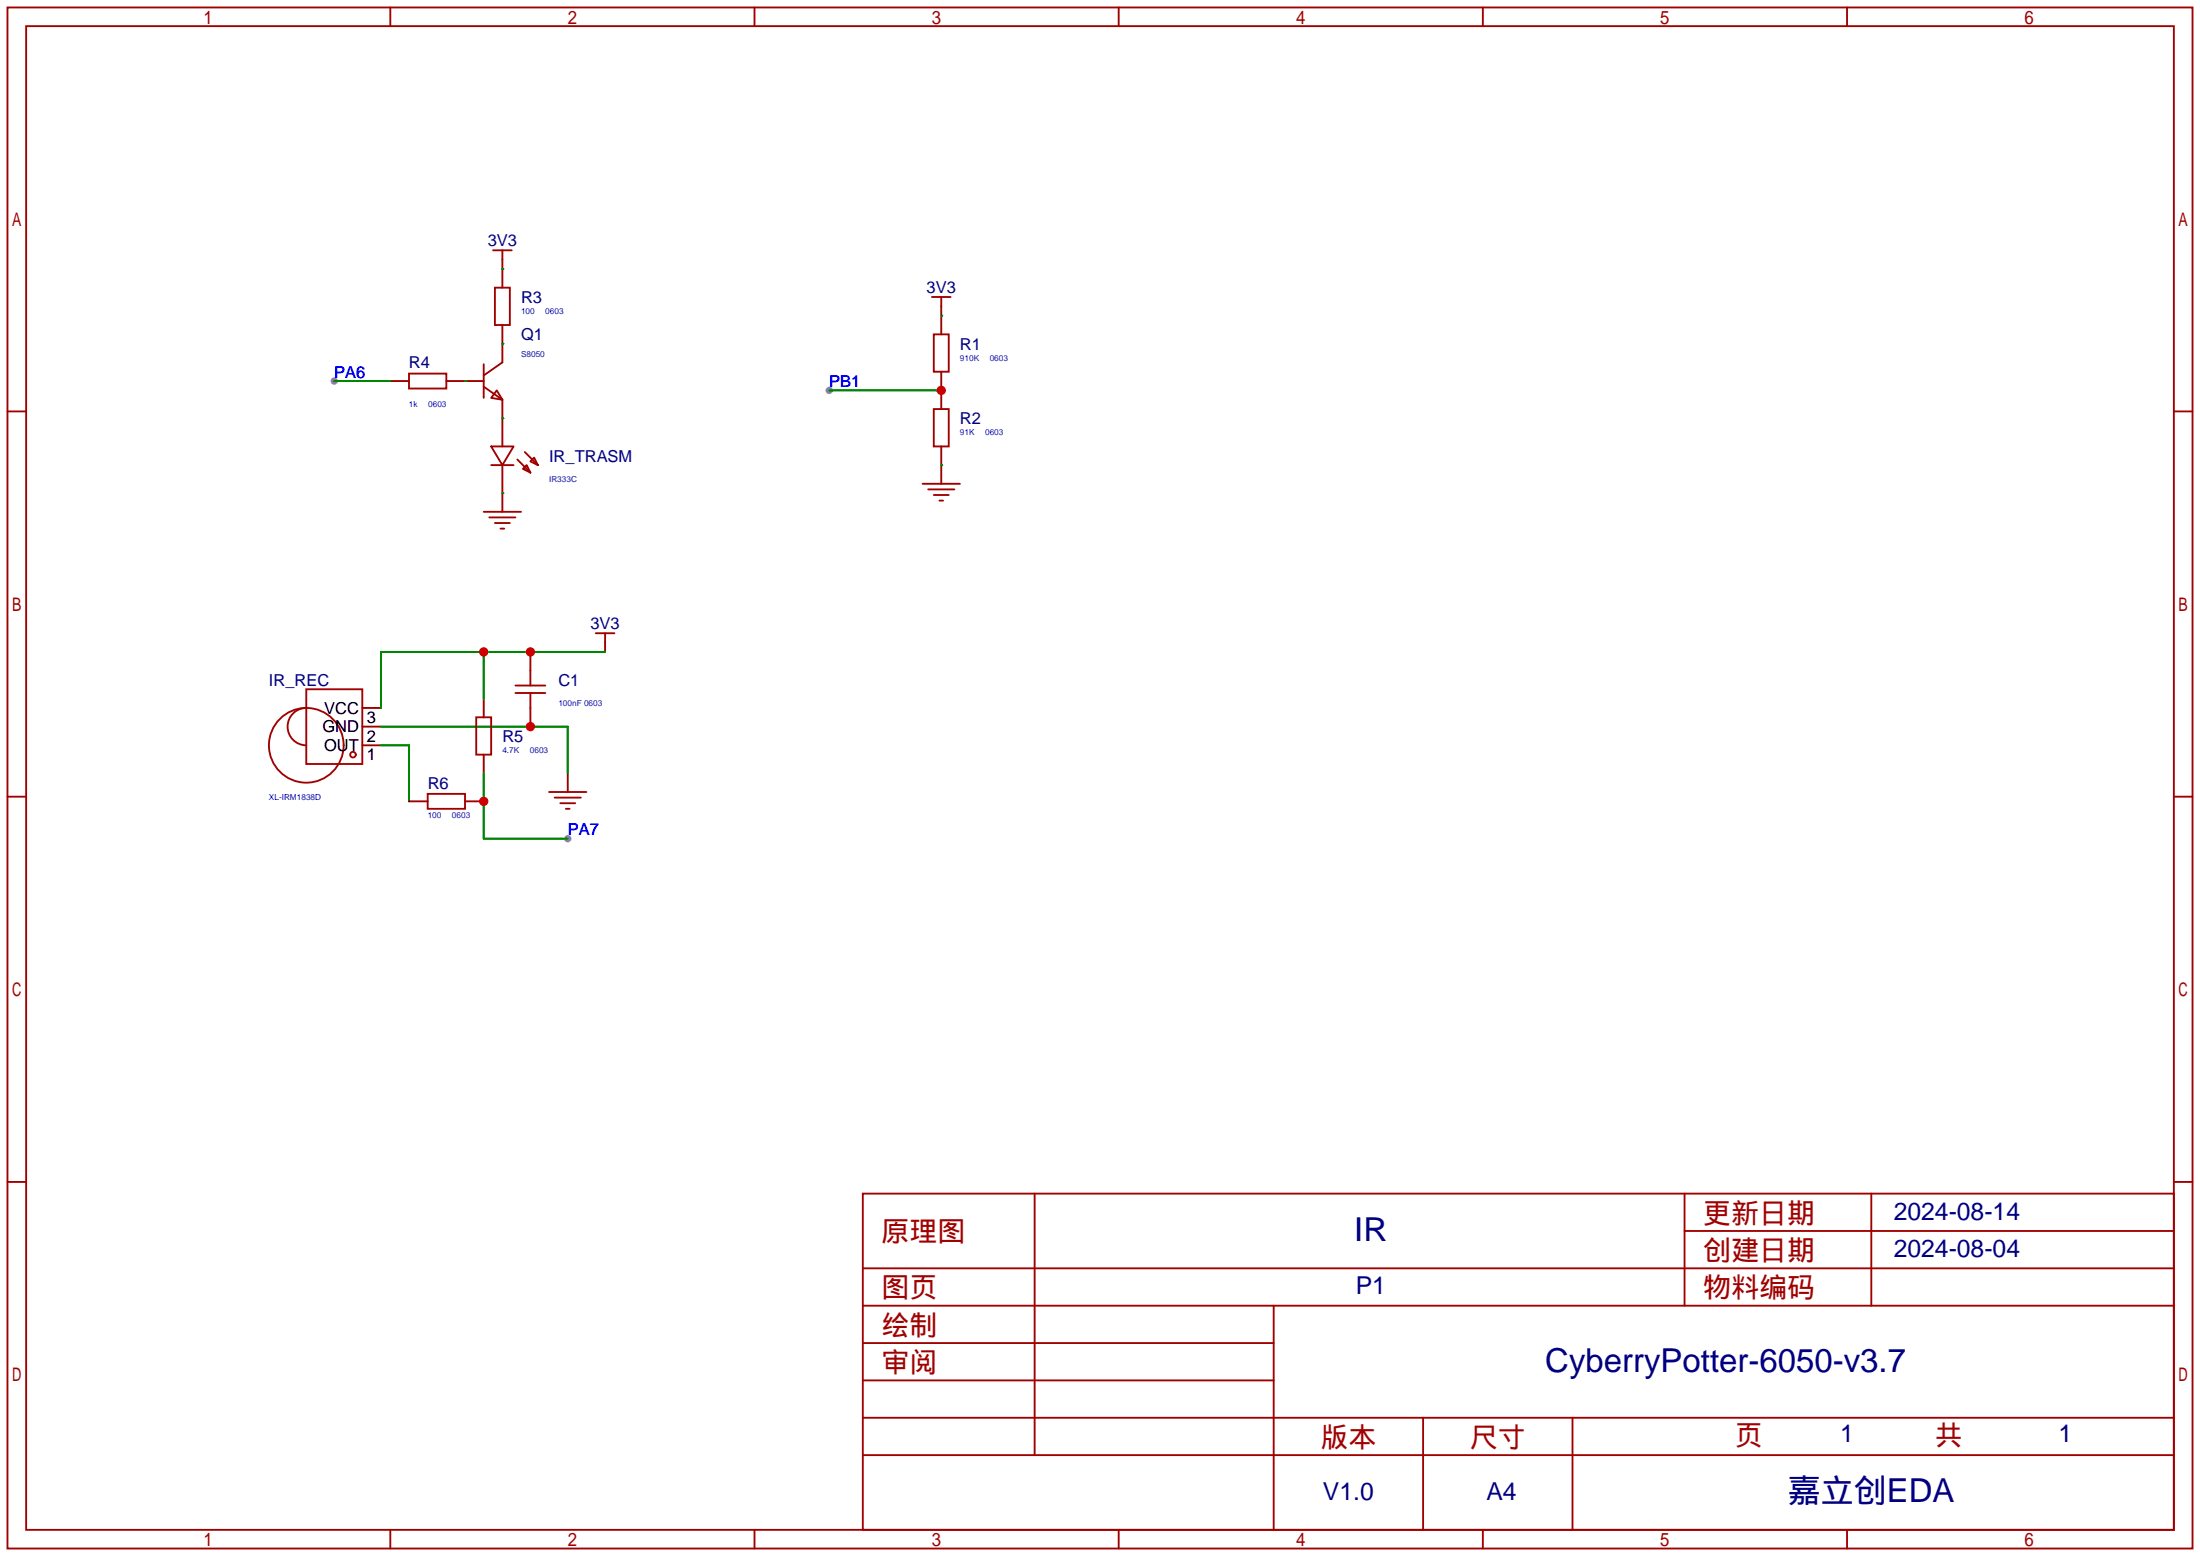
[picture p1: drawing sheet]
<svg xmlns="http://www.w3.org/2000/svg" width="299mm" height="212mm" viewBox="0 0 299 212" stroke-linecap="round" stroke-linejoin="round" font-family="sans-serif">
<g fill="#999">
<circle cx="45.5" cy="51.8" r=".51"/>
<circle cx="77.2" cy="114" r=".51"/>
<circle cx="112.8" cy="53.1" r=".51"/>
</g>
<g fill="none" stroke="#a10000" stroke-width=".25">
<path d="M1 1h297.2v209.6h-297.2zM3.6 3.6h292.1v204.4h-292.1zM53.1 1v2.6M102.6 1v2.6M152.1 1v2.6M201.7 1v2.6M251.2 1v2.6M67.1 34h2.5M67.3 39.1h2v5.1h-2zM68.3 34v1.3M1 55.9h2.6M55.6 50.8h5.1v2h-5.1z"/>
<path d="M65.8 52.6l2.5 1.8M65.8 49.5v4.6M67.6 53.1l.7 1.3-1.5-.3zM68.3 49.3l-2.5 1.8M126.7 40.4h2.6M127 45.5h2v5h-2zM127 55.6h2v5.1h-2zM128 40.4v1.3M295.7 55.9h2.5M65.8 69.6h5.1M66.5 70.4h3.6M66.8 60.7h3l-1.5 2.5z"/>
<path d="M66.8 63.2h3M67.3 71.1h2M68.1 71.9h.5M70.4 62.5l1.7 1.8M71.4 61.5l1.8 1.7M71.6 63.2l.5 1.1-1-.5zM72.1 62.7l.5-.5 .6 1zM125.5 65.8h5.1M126.2 66.5h3.6M127 67.3h2M127.8 68.1h.5M41.7 93.7h7.6v10.2h-7.6z"/>
<path d="M41.7 96.3a2.54 2.54 0 0 0-2.6 2.5 2.54 2.54 0 0 0 2.6 2.5M64.8 97.5h2v5.1h-2zM70.1 94.2h4.1M70.1 93.2h4.1M72.1 91.2v2M72.1 94.2v2.1M81 86.1h2.6M82.3 86.1v1.3M1 108.3h2.6M58.2 107.9h5v2.1h-5zM74.7 107.7h5.1M75.4 108.5h3.6"/>
<path d="M76.2 109.2h2M77 110h.5M295.7 108.3h2.5M1 160.7h2.6M117.3 162.3h178.4v45.7h-178.4zM117.3 177.5h178.4M117.3 172.5h178.4M140.7 162.3v35.6M173.2 177.5v30.5M229.1 162.3v15.2M229.1 167.4h66.6M254.5 162.3v15.2"/>
<path d="M295.7 160.7h2.5M117.3 182.6h55.9M117.3 197.9h178.4M117.3 192.8h178.4M117.3 187.7h55.9M193.5 192.8v15.2M213.9 192.8v15.2M53.1 208v2.6M102.6 208v2.6M152.1 208v2.6M201.7 208v2.6M251.2 208v2.6"/>
<circle cx="41.7" cy="101.3" r="5.1"/>
<circle cx="48" cy="102.6" r=".38"/>
</g>
<g fill="none" stroke="#870000" stroke-width=".25">
<path d="M68.3 35.3v3.8M53.1 51.8h2.5M60.7 51.8h5.1M68.3 44.2v5.1M68.3 54.4v6.3M128 41.7v3.8M128 50.5v5.1M68.3 63.2v6.4M128 60.7v5.1M49.3 98.8h2.5M49.3 96.3h2.5M65.8 95v2.5"/>
<path d="M72.1 88.6v2.6M72.1 96.3v2.5M82.3 87.4v1.2M49.3 101.3h2.5M55.6 109h2.6M63.2 109h2.6M65.8 102.6v2.6M77.2 105.2v2.5"/>
</g>
<g fill="none" stroke="#008700" stroke-width=".25">
<path d="M68.3 36.6h.1M45.5 51.8h7.6M63.2 51.8h.1M68.3 56.9h.1M68.3 46.7h.1M112.8 53.1h15.2M128 42.9h.1M68.3 67.1h.1M128 63.2h.1M51.8 98.8h25.4v6.4M65.8 88.6v6.4M82.3 88.6h-30.5v7.7"/>
<path d="M51.8 101.3h3.8v7.7M65.8 105.2v8.8h11.4"/>
</g>
<g fill="#c00">
<circle cx="72.1" cy="98.8" r=".63"/>
<circle cx="65.8" cy="88.6" r=".63"/>
<circle cx="72.1" cy="88.6" r=".63"/>
<circle cx="65.8" cy="109" r=".63"/>
<circle cx="128" cy="53.1" r=".63"/>
</g>
<g font-size="4.5" fill="#000080">
<text x="184.2" y="168.7">IR</text>
<text x="210.2" y="186.5">CyberryPotter-6050-v3.7</text>
<text x="243.2" y="204.3">嘉立创EDA</text>
</g>
<g font-size="3.8" fill="#a00000">
<text x="231.6" y="166.2">更新日期</text>
<text x="119.9" y="168.8">原理图</text>
<text x="231.6" y="171.3">创建日期</text>
<text x="119.9" y="176.4">图页</text>
<text x="231.6" y="176.4">物料编码</text>
<text x="119.9" y="181.5">绘制</text>
<text x="119.9" y="186.6">审阅</text>
<text x="179.6" y="196.7">版本</text>
<text x="199.9" y="196.7">尺寸</text>
<text x="236" y="196.5">页</text>
<text x="263.1" y="196.5">共</text>
</g>
<g font-size="3.4" fill="#000080">
<text x="257.6" y="165.9">2024-08-14</text>
<text x="257.6" y="170.9">2024-08-04</text>
<text x="184.4" y="176">P1</text>
<text x="250.3" y="196.1">1</text>
<text x="280" y="196.1">1</text>
<text x="179.9" y="204">V1.0</text>
<text x="202.2" y="204">A4</text>
</g>
<g font-size="2.2" fill="#000080">
<text x="66.3" y="33.4">3V3</text>
<text x="70.9" y="41.2">R3</text>
<text x="126" y="39.8">3V3</text>
<text x="70.9" y="46.3">Q1</text>
<text x="130.6" y="47.6">R1</text>
<text x="55.6" y="50.1">R4</text>
<text x="130.6" y="57.7">R2</text>
<text x="74.7" y="62.8">IR_TRASM</text>
<text x="80.3" y="85.5">3V3</text>
<text x="36.6" y="93.3">IR_REC</text>
<text x="75.9" y="93.3">C1</text>
<text x="68.3" y="100.9">R5</text>
<text x="58.2" y="107.2">R6</text>
</g>
<g font-size="2.2" fill="#00f">
<text x="45.5" y="51.4">PA6</text>
<text x="112.8" y="52.6">PB1</text>
<text x="77.2" y="113.6">PA7</text>
</g>
<g font-size="2.2">
<text x="43.8" y="99.6">GND</text>
<text x="44.1" y="97">VCC</text>
<text x="49.9" y="100.9">2</text>
<text x="49.9" y="98.3">3</text>
<text x="44.1" y="102.1">OUT</text>
<text x="49.9" y="103.4">1</text>
</g>
<g font-size="1.1" fill="#00f">
<text x="70.9" y="42.7">100</text>
<text x="74.2" y="42.7">0603</text>
<text x="70.9" y="48.5">S8050</text>
<text x="130.6" y="49.1">910K</text>
<text x="134.6" y="49.1">0603</text>
<text x="55.6" y="55.4">1k</text>
<text x="58.2" y="55.4">0603</text>
<text x="130.6" y="59.2">91K</text>
<text x="134" y="59.2">0603</text>
<text x="74.7" y="65.6">IR333C</text>
<text x="75.9" y="96">100nF 0603</text>
<text x="68.3" y="102.4">4.7K</text>
<text x="72.1" y="102.4">0603</text>
<text x="36.6" y="108.7">XL-IRM1838D</text>
<text x="58.2" y="111.3">100</text>
<text x="61.5" y="111.3">0603</text>
</g>
</svg>
